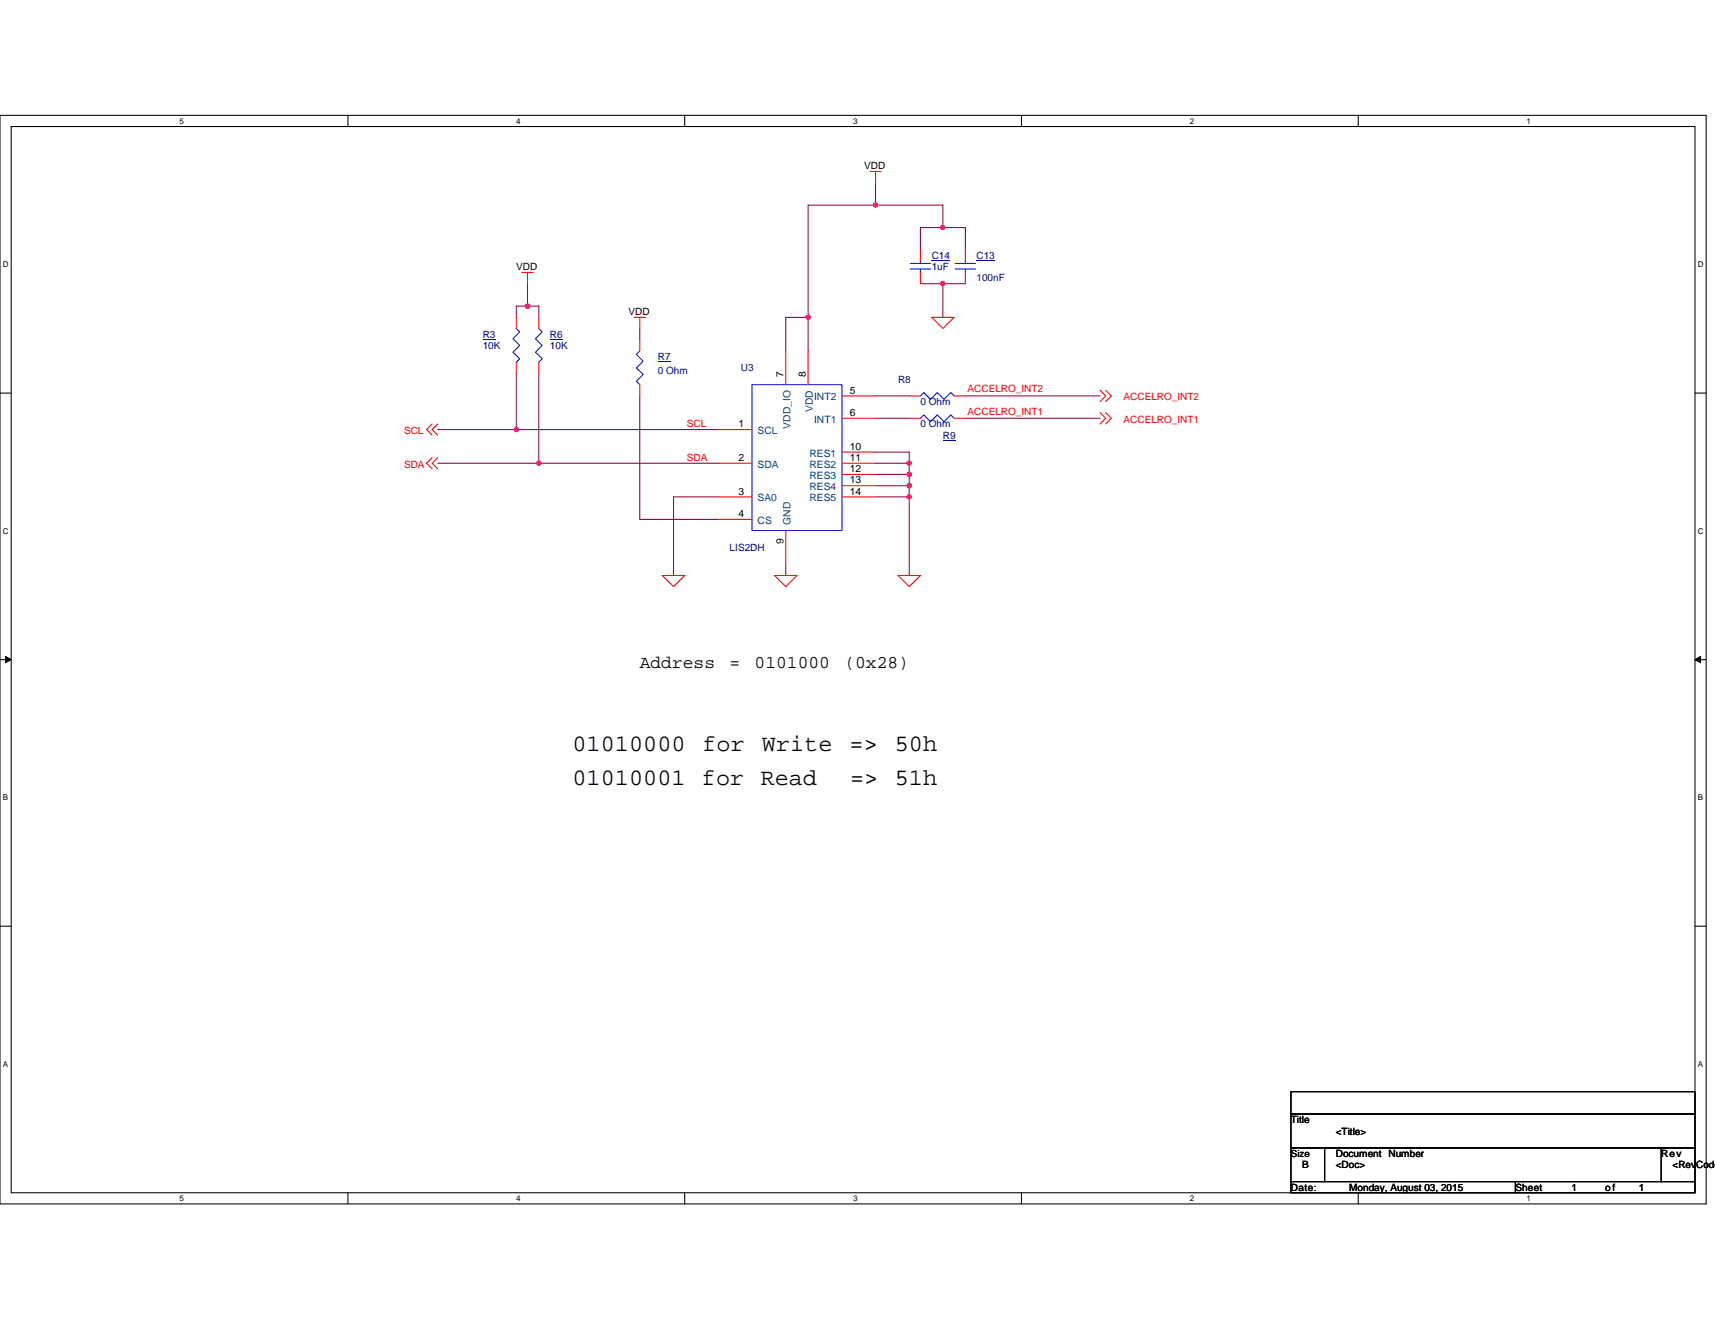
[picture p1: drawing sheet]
<svg xmlns="http://www.w3.org/2000/svg" width="279mm" height="216mm" viewBox="0 0 279 216" stroke-linecap="round" stroke-linejoin="round" font-family="sans-serif">
<path d="M0 18.8h278v177.4h-278zM1.8 20.6h274.3v173.8h-274.3z" fill="none" stroke="#000" stroke-width=".17"/>
<g fill="#fff">
<path d="M29.3 19h.7v1.4h-.7z"/>
<path d="M29.3 194.5h.7v1.5h-.7z"/>
</g>
<path d="M56.7 18.8v1.8M56.7 194.4v1.8" fill="none" stroke="#000" stroke-width=".17"/>
<g fill="#fff">
<path d="M84.1 19h.7v1.4h-.7z"/>
<path d="M84.1 194.5h.7v1.5h-.7z"/>
</g>
<path d="M111.5 18.8v1.8M111.5 194.4v1.8" fill="none" stroke="#000" stroke-width=".17"/>
<g fill="#fff">
<path d="M139 19h.7v1.4h-.7z"/>
<path d="M139 194.5h.7v1.5h-.7z"/>
</g>
<path d="M166.4 18.8v1.8M166.4 194.4v1.8" fill="none" stroke="#000" stroke-width=".17"/>
<g fill="#fff">
<path d="M193.8 19h.8v1.4h-.8z"/>
<path d="M193.8 194.5h.8v1.5h-.8z"/>
</g>
<path d="M221.3 18.8v1.8M221.3 194.4v1.8" fill="none" stroke="#000" stroke-width=".17"/>
<g fill="#fff">
<path d="M248.7 19h.7v1.4h-.7z"/>
<path d="M248.7 194.5h.7v1.5h-.7z"/>
<path d="M.5 42.3h.9v1.5h-.9z"/>
<path d="M276.6 42.3h1v1.5h-1z"/>
<path d="M.5 85.8h.9v1.4h-.9z"/>
<path d="M276.6 85.8h1v1.4h-1z"/>
</g>
<path d="M0 64.1h1.8M276.1 64.1h1.9" fill="none" stroke="#000" stroke-width=".17"/>
<g fill="#fff">
<path d="M.5 129.2h.8v1.5h-.8z"/>
<path d="M276.6 129.2h.9v1.5h-.9z"/>
</g>
<path d="M0 107.5h1.8M276.1 107.5h1.9" fill="none" stroke="#000" stroke-width=".17"/>
<path d="M.9 107l.9 .5-.9 .5zM276.1 107.5l1-.5v1z" fill="#000" stroke="#000" stroke-width=".16"/>
<g fill="#fff">
<path d="M.5 172.6h.8v1.5h-.8z"/>
<path d="M276.6 172.6h.9v1.5h-.9z"/>
</g>
<path d="M0 150.9h1.8M276.1 150.9h1.9M210.3 177.9h65.8v3.6h-65.8zM210.3 181.5h65.8v5.5h-65.8zM210.3 187h5.5v5.5h-5.5zM210.3 192.5h36.6v1.9h-36.6zM215.8 187h54.9v5.5h-54.9zM246.9 192.5h29.2v1.9h-29.2zM270.7 187h5.4v5.5h-5.4z" fill="none" stroke="#000" stroke-width=".17"/>
<g fill="none" stroke="#800040" stroke-width=".17">
<path d="M142.6 33.4h-10.9v18.3M142.6 33.4h11v3.7M142.6 29.8v3.6M153.6 37.1h3.7v3.6M153.6 37.1h-3.7v3.6M85.9 49.9h-1.8v1.8M85.9 46.2v3.7h1.9v1.8M104.2 53.5v1.9M131.7 51.7h-3.7v5.5M131.7 51.7v5.5M149.9 46.2h3.7v5.5M153.6 46.2h3.7"/>
<path d="M71.3 70h12.8M71.3 75.5h16.5M84.1 70h32.9M84.1 60.9v9.1M87.8 75.5h29.2M87.8 60.9v14.6M104.2 64.5v20.1h12.8M142.6 64.5h5.5M142.6 68.2h5.5M142.6 73.7h5.5v1.8M142.6 75.5h5.5M142.6 77.3h5.5"/>
<path d="M142.6 79.1h5.5M148.1 75.5v1.8M148.1 77.3v1.8M148.1 79.1v1.9M157.3 68.2h21.9M157.3 64.5h21.9M117 81h-7.3v12.8M128 91.9v1.9M142.6 81h5.5M148.1 81v12.8"/>
</g>
<g fill="#f0f" stroke="#f0f" stroke-width=".17">
<circle cx="148.1" cy="80.9" r=".35"/>
<circle cx="153.6" cy="46.2" r=".36"/>
<circle cx="131.7" cy="51.7" r=".36"/>
<circle cx="142.6" cy="33.4" r=".35"/>
<circle cx="153.6" cy="37.1" r=".36"/>
<circle cx="148.1" cy="75.5" r=".35"/>
<circle cx="148.1" cy="77.3" r=".36"/>
<circle cx="148.1" cy="79.1" r=".35"/>
<circle cx="84.1" cy="70" r=".35"/>
<circle cx="87.8" cy="75.5" r=".35"/>
<circle cx="85.9" cy="49.9" r=".36"/>
</g>
<g fill="none" stroke="#f00" stroke-width=".17">
<path d="M141.7 27.9h1.9M142.6 27.9v1.9M84.1 51.7v1.8M84.1 59v1.9M85 44.4h1.9M85.9 44.4v1.8M87.8 51.7v1.8M87.8 59v1.9M103.3 51.7h1.9M104.2 51.7v1.8M104.2 55.4v1.8M128 57.2v5.5"/>
<path d="M131.7 57.2v5.5M149.9 40.7v1.9M149.9 44.4v1.8M151.8 51.7h3.6l-1.8 1.8zM157.3 40.7v1.9M157.3 44.4v1.8M70.4 74.6l-.9 .9 .9 .9M70.4 69.1l-.9 .9 .9 .9M71.3 74.6l-.9 .9 .9 .9M71.3 69.1l-.9 .9 .9 .9M104.2 62.7v1.8M117 70h5.5"/>
<path d="M117 75.5h5.5M137.2 64.5h5.4M137.2 68.2h5.4M137.2 73.7h5.4M137.2 75.5h5.4M137.2 77.3h5.4M137.2 79.1h5.4M148.1 68.2h1.8M148.1 64.5h1.8M155.4 68.2h1.9M155.4 64.5h1.9M179.2 63.6l.9 .9-.9 .9"/>
<path d="M179.2 67.2l.9 1-.9 .9M180.1 63.6l.9 .9-.9 .9M180.1 67.2l.9 1-.9 .9M107.9 93.8h3.6l-1.8 1.8zM117 81h5.5M117 84.6h5.5M126.2 93.8h3.6l-1.8 1.8zM128 86.4v5.5M137.2 81h5.4M146.3 93.8h3.6l-1.8 1.8z"/>
</g>
<g fill="none" stroke="#00f" stroke-width=".17">
<path d="M84.1 53.5l.6 .6-1.1 1.1 1.1 1.1-1.1 1.1 1.1 1.1-.6 .5M87.8 53.5l.5 .6-1.1 1.1 1.1 1.1-1.1 1.1 1.1 1.1-.5 .5M104.2 57.2l-.5 .5 1.1 1.1-1.1 1.1 1.1 1.1-1.1 1.1 .5 .6M148.3 43.8h3.3M148.3 42.9h3.3M149.9 42.6v.3M149.9 43.8v.6M155.6 43.8h3.3M155.6 42.9h3.3M157.3 42.6v.3M157.3 43.8v.6M122.5 62.7h14.7v23.7h-14.7z"/>
<path d="M149.9 68.2l.6-.6 1.1 1.1 1.1-1.1 1.1 1.1 1.1-1.1 .5 .6M149.9 64.5l.6-.5 1.1 1.1 1.1-1.1 1.1 1.1 1.1-1.1 .5 .5"/>
</g>
<path d="M78.6 55.2h2.1M89.6 55.2h2.1M107.2 58.9h2.1M151.8 42.4h3M159.1 42.4h3M153.6 71.7h2.1" fill="none" stroke="#000080" stroke-width=".16"/>
<g font-size="3.8">
<text x="93.3" y="122.4">01010000</text>
<text x="114.4" y="122.4">for</text>
<text x="124.1" y="122.4">Write</text>
<text x="138.4" y="122.4">=&gt;</text>
<text x="145.8" y="122.4">50h</text>
<text x="93.3" y="127.9">01010001 for Read</text>
<text x="138.5" y="127.9">=&gt; 51h</text>
</g>
<g font-size="2.9">
<text x="104.2" y="108.9">Address</text>
<text x="118.8" y="108.9">=</text>
<text x="122.9" y="108.9">0101000</text>
<text x="137.6" y="108.9">(0x28)</text>
</g>
<g font-size="1.7">
<text x="127.6" y="61.4" transform="rotate(-90 127.6 61.4)">7</text>
<text x="131.3" y="61.4" transform="rotate(-90 131.3 61.4)">8</text>
<text x="138.4" y="64.1">5</text>
<text x="120.3" y="69.6">1</text>
<text x="138.4" y="67.8">6</text>
<text x="120.3" y="75.1">2</text>
<text x="138.4" y="73.3">10</text>
<text x="138.4" y="75.1">11</text>
<text x="138.4" y="76.9">12</text>
<text x="120.3" y="80.6">3</text>
<text x="138.4" y="80.6">14</text>
<text x="138.4" y="78.8">13</text>
<text x="120.3" y="84.2">4</text>
<text x="127.6" y="88.6" transform="rotate(-90 127.6 88.6)">9</text>
</g>
<g font-size="1.7" fill="#004080">
<text x="132.6" y="65.3">INT2</text>
<text x="123.4" y="70.7">SCL</text>
<text x="128.8" y="69.8" transform="rotate(-90 128.8 69.8)">VDD_IO</text>
<text x="132.4" y="67.1" transform="rotate(-90 132.4 67.1)">VDD</text>
<text x="132.6" y="68.9">INT1</text>
<text x="123.4" y="76.2">SDA</text>
<text x="131.9" y="74.4">RES1</text>
<text x="131.9" y="76.2">RES2</text>
<text x="123.4" y="81.7">SA0</text>
<text x="131.9" y="81.7">RES5</text>
<text x="131.9" y="78">RES3</text>
<text x="131.9" y="79.9">RES4</text>
<text x="123.4" y="85.4">CS</text>
<text x="128.8" y="85.5" transform="rotate(-90 128.8 85.5)">GND</text>
</g>
<g font-size="1.6">
<text x="140.8" y="27.6">VDD</text>
<text x="84.1" y="44">VDD</text>
<text x="102.4" y="51.4">VDD</text>
<text x="210.3" y="183">Title</text>
<text x="217.6" y="184.9">&lt;Title&gt;</text>
<text x="210.3" y="188.4">Size</text>
<text x="212.1" y="190.4">B</text>
<text x="217.6" y="188.5">Document Number</text>
<text x="217.6" y="190.4">&lt;Doc&gt;</text>
<text x="270.7" y="188.5">Rev</text>
<text x="272.5" y="190.4">&lt;RevCode</text>
<text x="210.3" y="194">Date:</text>
<text x="219.8" y="194">Monday, August 03, 2015</text>
<text x="246.9" y="194">Sheet</text>
<text x="256" y="194">1</text>
<text x="261.5" y="194">of</text>
<text x="267" y="194">1</text>
</g>
<g font-size="1.6" fill="#000080">
<text x="151.8" y="42.2">C14</text>
<text x="151.8" y="44">1uF</text>
<text x="159.1" y="42.2">C13</text>
<text x="159.1" y="45.9">100nF</text>
<text x="78.6" y="55">R3</text>
<text x="78.6" y="56.9">10K</text>
<text x="89.6" y="55">R6</text>
<text x="89.6" y="56.9">10K</text>
<text x="107.2" y="58.7">R7</text>
<text x="107.2" y="60.9">0 Ohm</text>
<text x="120.7" y="60.5">U3</text>
<text x="146.3" y="62.3">R8</text>
<text x="149.9" y="66">0 Ohm</text>
<text x="149.9" y="69.6">0 Ohm</text>
<text x="153.6" y="71.5">R9</text>
<text x="118.9" y="89.8">LIS2DH</text>
</g>
<g font-size="1.6" fill="#f00">
<text x="157.6" y="63.9">ACCELRO_INT2</text>
<text x="183" y="65.3">ACCELRO_INT2</text>
<text x="65.8" y="70.7">SCL</text>
<text x="111.9" y="69.6">SCL</text>
<text x="157.6" y="67.6">ACCELRO_INT1</text>
<text x="183" y="68.9">ACCELRO_INT1</text>
<text x="65.8" y="76.2">SDA</text>
<text x="111.9" y="75.1">SDA</text>
</g>
<g font-size="1.3">
<text x="29.3" y="20.2">5</text>
<text x="84.1" y="20.2">4</text>
<text x="139" y="20.2">3</text>
<text x="193.8" y="20.2">2</text>
<text x="248.7" y="20.2">1</text>
<text x=".5" y="43.5">D</text>
<text x="276.6" y="43.5">D</text>
<text x=".5" y="87">C</text>
<text x="276.6" y="87">C</text>
<text x=".5" y="130.4">B</text>
<text x="276.6" y="130.4">B</text>
<text x=".5" y="173.8">A</text>
<text x="276.6" y="173.8">A</text>
<text x="29.3" y="195.7">5</text>
<text x="84.1" y="195.7">4</text>
<text x="139" y="195.7">3</text>
<text x="193.8" y="195.7">2</text>
<text x="248.7" y="195.7">1</text>
</g>
</svg>
